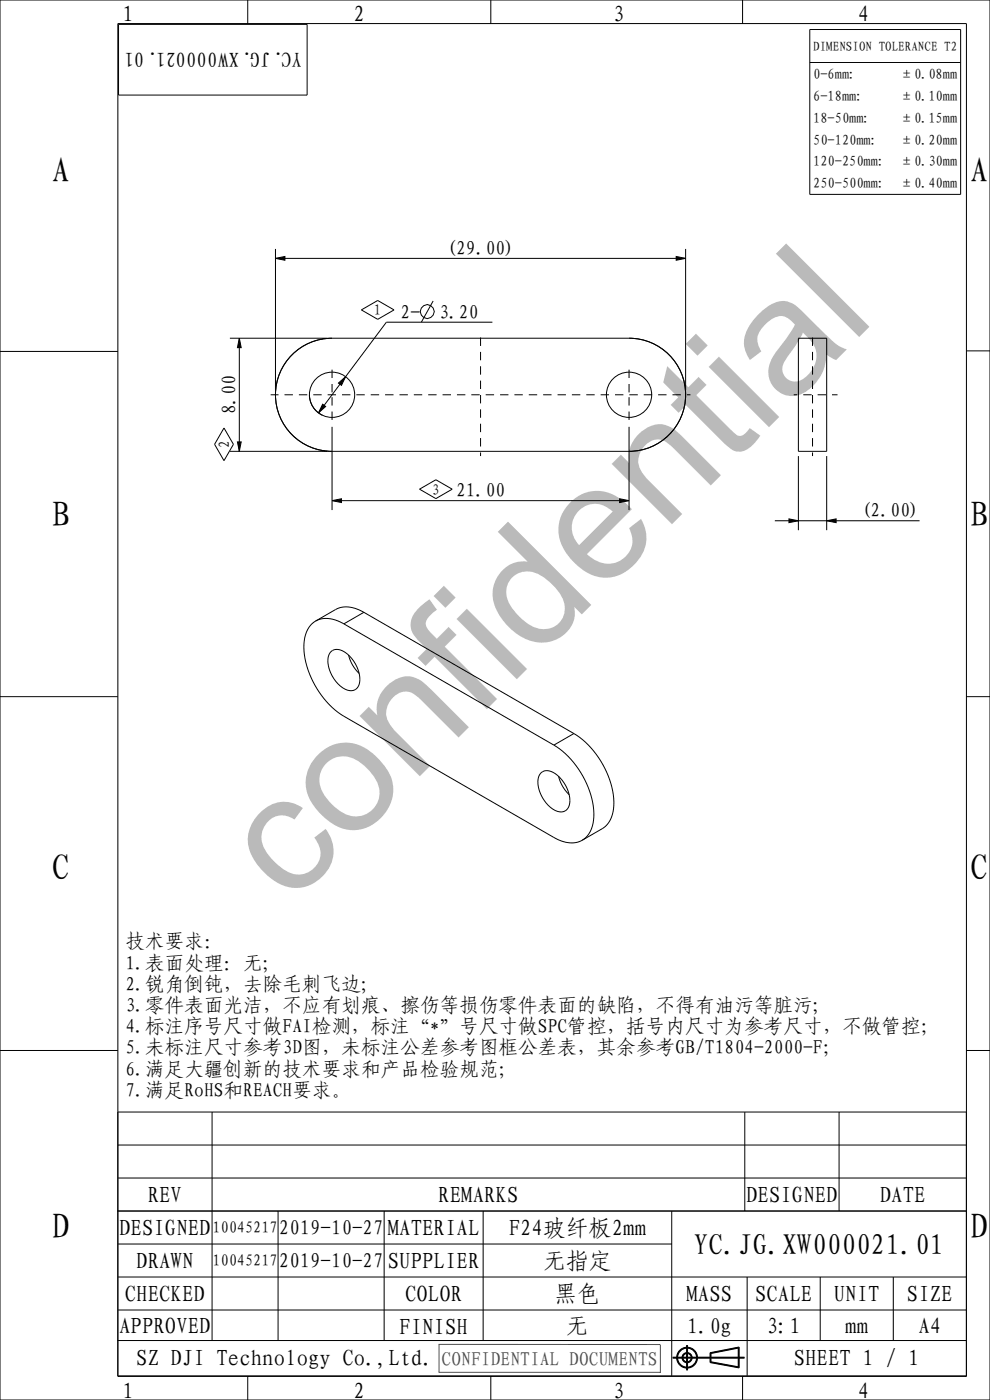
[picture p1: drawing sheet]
<svg xmlns="http://www.w3.org/2000/svg" width="210mm" height="297mm" viewBox="0 0 210 297" stroke-linecap="round" stroke-linejoin="round" font-family="sans-serif">
<path d="M58.4 54.8l2-.4v.8zM143.4 54.4l2 .4-2 .4zM50.8 71.7l.4 2h-.8zM71.8 81.3l1.5-1.4-.9 1.8zM50.4 93.7h.8l-.4 2zM68.4 85.8l.7 .4-1.5 1.4zM70.4 106.2l2-.4v.8zM131.4 105.8l2 .4-2 .4zM167.4 110.1l2 .4-2 .4zM175.4 110.5l2-.4v.8z" fill="#000"/>
<g fill="none" stroke="#000" stroke-width=".21">
<path d="M0 0h210v297h-210zM25 5h180v287h-180zM25.1 5.2h40v15h-40zM52.6 0v5M104.1 0v5M157.5 0v5M171.8 6.3h32v34.9h-32zM171.8 13.3h32M58.4 54.8l2-.4v.8zM58.4 52.8v29.9M58.4 54.8h87M143.4 54.4l2 .4-2 .4z"/>
<path d="M145.4 52.8v29.9M0 74.6h25M48.8 71.7h20.6M50.8 71.7l.4 2h-.8zM50.8 71.7v24M70.4 71.7a12 12 0 0 0-12 12 12 12 0 0 0 12 12M76.7 65.7l3.4-2 3.5 2-3.5 2zM91.9 63.9l-2.5 4.5M104.4 68.4h-22.4l-14.4 19.2M133.4 71.7a12 12 0 0 1 12 12 12 12 0 0 1-12 12M205 74.4h5M47.5 90.8l2 3.5-2 3.4-2-3.4z"/>
<path d="M48.8 95.7h20.6M50.4 93.7h.8l-.4 2zM65.6 83.7a4.8 4.8 0 0 0 2.8 4.4M68.4 85.8l.7 .4-1.5 1.4zM70.4 90.5v17.7M71.8 81.3l1.5-1.4-.9 1.8zM133.4 90.5v17.7M169.4 96.7v15.8M175.4 96.7v15.8M70.4 106.2l2-.4v.8zM70.4 106.2h63M89 103.8l3.5-2 3.4 2-3.4 2z"/>
<path d="M131.4 105.8l2 .4-2 .4zM164.4 110.5h30.7M167.4 110.1l2 .4-2 .4zM175.4 110.5l2-.4v.8zM0 147.8h25M205 147.8h5M0 222.9h25M25 235.9h180v56h-180M45 235.9v48.5M158 235.9v21M178 235.9v21M205 222.9h5"/>
<path d="M25 256.9h180M25 249.9h180M25 242.9h180M59 256.9v27.5M81.5 256.9v27.5M102.5 256.9v27.5M142.5 256.9v35M25 263.9h117.5M25 270.9h180M25 277.9h180M158.5 270.9v21M174 270.9v13.5"/>
<path d="M189.5 270.9v13.5M25 284.4h180M52.6 292v5M104.1 292v5M142.7 288.1h15.2M142.7 288h15.2M142.7 287.9h15.2M145.6 285.3v5.4M145.7 285.3v5.4M145.8 285.3v5.4M150.6 287l6.2-1.2v4.4l-6.2-1.1zM150.7 287.1l6-1.2v4.2l-6-1.1z"/>
<path d="M150.8 287.1l5.8-1.1v4l-5.8-1.1zM157.5 292v5"/>
<circle cx="90.6" cy="66.1" r="1.47"/>
<circle cx="145.7" cy="288" r="2.21"/>
<circle cx="145.7" cy="288" r="2.11"/>
<circle cx="145.7" cy="288" r="2.01"/>
<circle cx="145.7" cy="288" r="1.08"/>
<circle cx="145.7" cy="288" r=".98"/>
<circle cx="145.7" cy="288" r=".88"/>
</g>
<path d="M93 285.2h47.1M93.1 285.2v6M140.1 285.3v5.9M140.2 291.1h-47.1" fill="none" stroke="#4d4d4d" stroke-width=".21"/>
<!-- layer: 02___PRT_ALL_AXES -->
<path d="M70.4 83.7v5.8M70.4 83.7v-5.8M133.4 83.7v5.8M133.4 83.7v-5.8" fill="none" stroke="#000" stroke-width=".21" stroke-dasharray="1.8 1.3" stroke-dashoffset="48.3" stroke-linecap="butt"/>
<g fill="none" stroke="#000" stroke-width=".21">
<path d="M61.9 75.3a12 12 0 0 1 8.5-3.6h63a12 12 0 0 1 12 12 12 12 0 0 1-12 12h-63a12 12 0 0 1-11.1-7.4 12 12 0 0 1 2.6-13zM169.4 71.7h6v24h-6zM66.9 131.8l4.3-2.5a6 6 0 0 1 6 .6l44.5 25.7a18.6 18.6 0 0 1 8.5 15.4 5.7 5.7 0 0 1-2.5 4.8l-4.2 2.5M66.9 131.8a6.5 6.5 0 0 0-2.4 6.4 18.9 18.9 0 0 0 8.4 13.7l44.6 25.8a6 6 0 0 0 6 .6M66.9 131.8a6 6 0 0 1 6 .5l44.6 25.8a18.6 18.6 0 0 1 8.5 15.3 5.7 5.7 0 0 1-2.5 4.9M70.1 138.3a2.49 2.49 0 0 1 3.5 .4 6.6 6.6 0 0 1 2.4 6.8 1.95 1.95 0 0 1-2.9 .7 7 7 0 0 1-3.4-7.1zM73.9 139l.4 1a8 8 0 0 0 1.9 2.9M114.7 164a2.49 2.49 0 0 1 3.5 .4 6.6 6.6 0 0 1 2.4 6.9 1.95 1.95 0 0 1-2.9 .6 7 7 0 0 1-3.4-7.1zM118.5 164.7l.3 1.1a8 8 0 0 0 1.9 2.8"/>
<circle cx="70.4" cy="83.7" r="4.8"/>
<circle cx="133.4" cy="83.7" r="4.8"/>
</g>
<path d="M101.9 96.7v-26M146.5 83.7h-89.1M168.4 83.7h9.3M172.4 96.7v-26" fill="none" stroke="#000" stroke-width=".21" stroke-dasharray="1.8 1.3" stroke-dashoffset="193" stroke-linecap="butt"/>
<path d="M77.2 129.9l-4.3 2.4M121.7 155.6l-4.2 2.5" fill="none" stroke="#000" stroke-width=".21" stroke-dasharray="12.7 1.3 1.8 1.3 1.8 1.3" stroke-linecap="butt"/>
<text font-size="34.9" fill="#bababa" x="61.4" y="192.4" transform="rotate(-45 61.4 192.4)">confidential</text>
<g font-size="7.6">
<text x="11" y="38.8">A</text>
<text x="205.8" y="38.8">A</text>
<text x="11" y="111.8">B</text>
<text x="205.8" y="111.8">B</text>
<text x="11" y="186.8">C</text>
<text x="205.8" y="186.8">C</text>
<text x="11" y="262.8">D</text>
<text x="205.8" y="262.8">D</text>
</g>
<text font-size="6.3" x="147.2" y="266.2">YC.JG.XW000021.01</text>
<g font-size="4.9">
<text x="26" y="4.8">1</text>
<text x="75" y="4.8">2</text>
<text x="130" y="4.8">3</text>
<text x="182" y="4.8">4</text>
<text x="31.3" y="255.2">REV</text>
<text x="93" y="255.2">REMARKS</text>
<text x="158.3" y="255.2">DESIGNED</text>
<text x="186.6" y="255.2">DATE</text>
<text x="25.3" y="262.2">DESIGNED</text>
<text x="82.3" y="262.2">MATERIAL</text>
<text x="107.9" y="262.2">F24玻纤板2mm</text>
<text x="28.9" y="269.2">DRAWN</text>
<text x="82.3" y="269.2">SUPPLIER</text>
<text x="115.2" y="269.2">无指定</text>
<text x="26.5" y="276.2">CHECKED</text>
<text x="85.9" y="276.2">COLOR</text>
<text x="117.6" y="276.2">黑色</text>
<text x="145.6" y="276.2">MASS</text>
<text x="160.2" y="276.2">SCALE</text>
<text x="176.9" y="276.2">UNIT</text>
<text x="192.4" y="276.2">SIZE</text>
<text x="25.3" y="282.9">APPROVED</text>
<text x="84.7" y="283.2">FINISH</text>
<text x="120.1" y="282.9">无</text>
<text x="162.6" y="282.9">3:1</text>
<text x="179.3" y="282.9">mm</text>
<text x="194.8" y="282.9">A4</text>
<text x="28.9" y="289.9">SZ DJI Technology Co.,Ltd.</text>
<text x="168.4" y="289.9">SHEET 1 / 1</text>
<text x="26" y="296.8">1</text>
<text x="75" y="296.8">2</text>
<text x="130" y="296.8">3</text>
<text x="182" y="296.8">4</text>
</g>
<text font-size="4.7" x="145.8" y="283.1">1.0g</text>
<g font-size="4.4">
<text x="64" y="11.1" transform="rotate(-180 64 11.1)">YC.JG.XW000021.01</text>
<text x="59.1" y="262">2019-10-27</text>
<text x="59.1" y="269">2019-10-27</text>
</g>
<g font-size="4.2">
<text x="94.7" y="54.1">(29.00)</text>
<text x="85" y="67.6">2-</text>
<text x="93.1" y="67.6">3.20</text>
<text x="50" y="87.9" transform="rotate(-90 50 87.9)">8.00</text>
<text x="96.7" y="105.5">21.00</text>
<text x="182.6" y="109.7">(2.00)</text>
<text x="26.6" y="201.2">技术要求：</text>
<text x="26.6" y="205.7">1.表面处理：无;</text>
<text x="26.6" y="210.2">2.锐角倒钝，去除毛刺飞边;</text>
<text x="26.6" y="214.7">3.零件表面光洁，不应有划痕、擦伤等损伤零件表面的缺陷，不得有油污等脏污;</text>
<text x="26.6" y="219.2">4.标注序号尺寸做FAI检测，标注“*”号尺寸做SPC管控，括号内尺寸为参考尺寸，不做管控；</text>
<text x="26.6" y="223.7">5.未标注尺寸参考3D图，未标注公差参考图框公差表，其余参考GB/T1804-2000-F；</text>
<text x="26.6" y="228.2">6.满足大疆创新的技术要求和产品检验规范；</text>
<text x="26.6" y="232.7">7.满足RoHS和REACH要求。</text>
</g>
<text font-size="4.2" fill="#4d4d4d" x="93.7" y="289.7">CONFIDENTIAL DOCUMENTS</text>
<g font-size="3.5">
<text x="45" y="261.7">10045217</text>
<text x="45" y="268.7">10045217</text>
</g>
<g font-size="3.2">
<text x="79.3" y="66.9">1</text>
<text x="48.7" y="95.1" transform="rotate(-90 48.7 95.1)">2</text>
<text x="91.6" y="104.9">3</text>
</g>
<g font-size="3.1">
<text x="172.5" y="16.8">0-6mm:</text>
<text x="190.8" y="16.8">±0.08mm</text>
<text x="172.5" y="21.4">6-18mm:</text>
<text x="190.8" y="21.4">±0.10mm</text>
<text x="172.5" y="26">18-50mm:</text>
<text x="190.8" y="26">±0.15mm</text>
<text x="172.5" y="30.7">50-120mm:</text>
<text x="172.5" y="35.3">120-250mm:</text>
<text x="190.8" y="30.7">±0.20mm</text>
<text x="190.8" y="35.3">±0.30mm</text>
<text x="172.5" y="39.9">250-500mm:</text>
<text x="190.8" y="39.9">±0.40mm</text>
</g>
<text font-size="2.8" x="172.5" y="10.8">DIMENSION TOLERANCE T2</text>
</svg>
